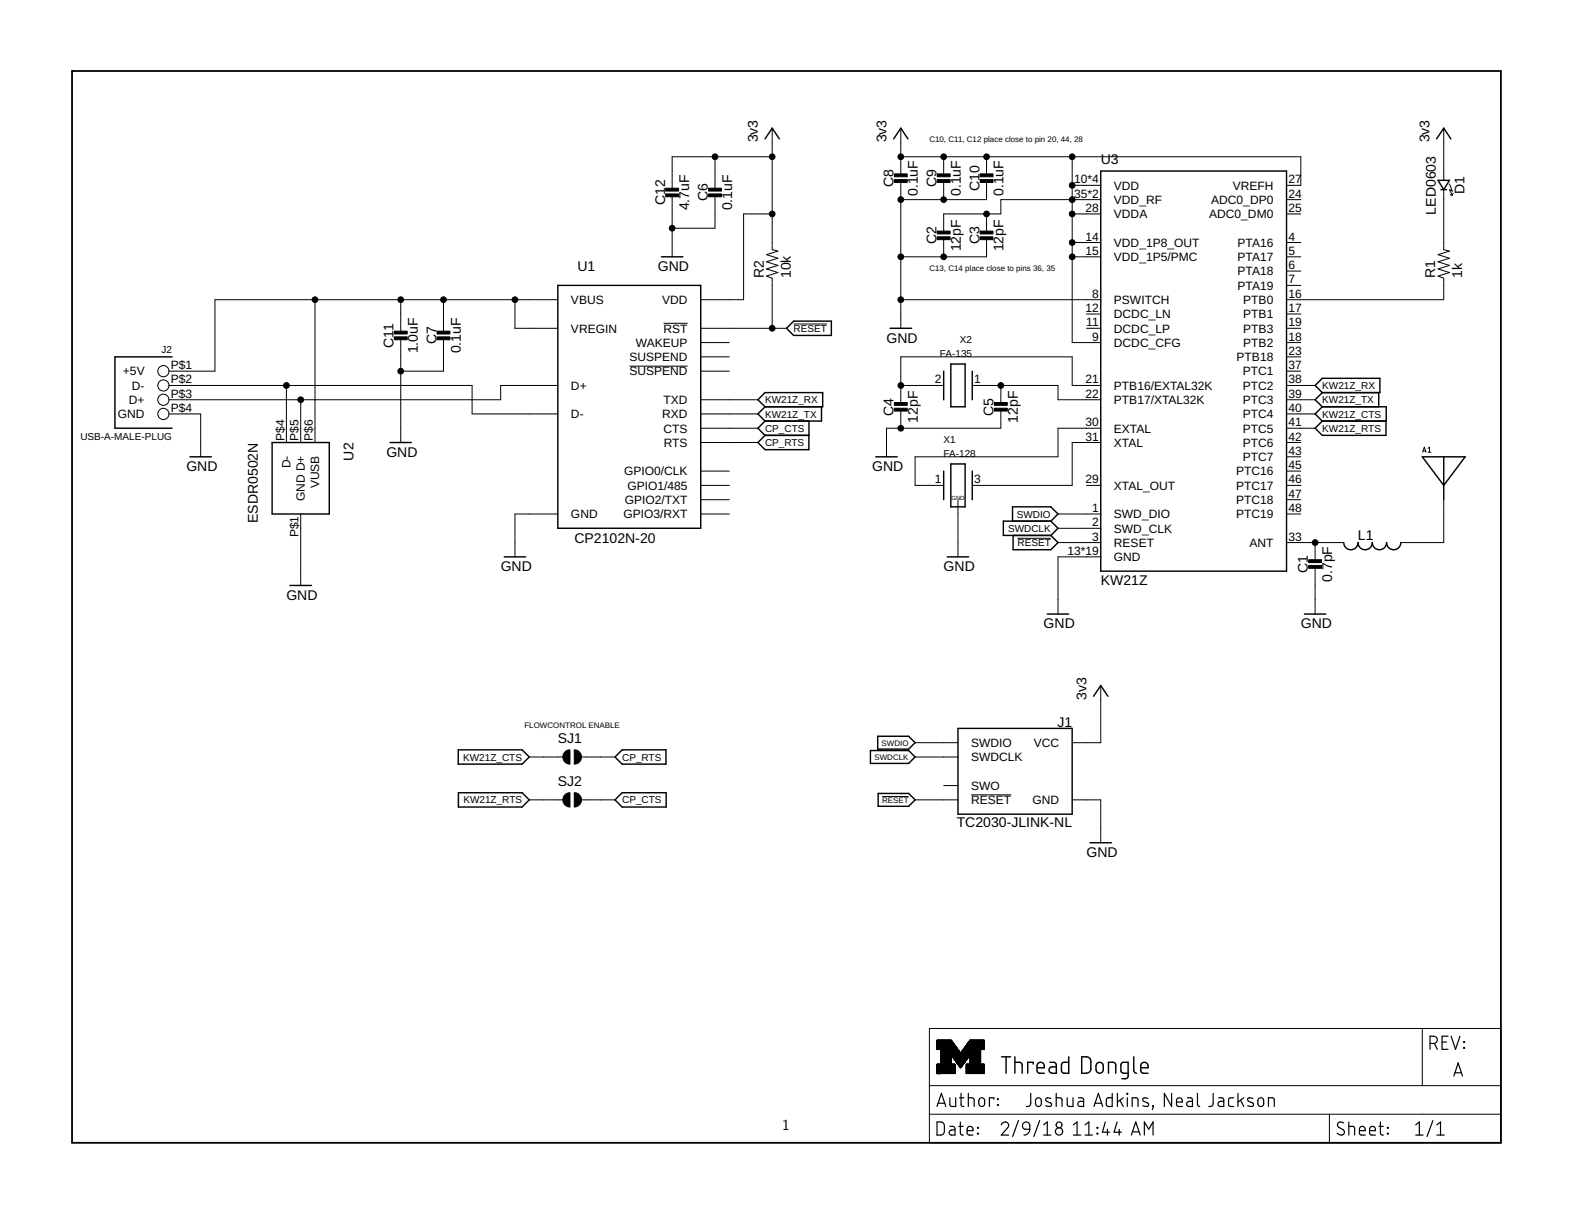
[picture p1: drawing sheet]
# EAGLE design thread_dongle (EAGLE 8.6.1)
AUTHOR: Joshua Adkins, Neal Jackson; REV: A; TITLE: Thread Dongle
FRAME1 (LETTER_L_UMICH): HEIGHT: 8.5in; WIDTH: 11in

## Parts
A1  AH212M  [AH212M]
C1  0.7pF  CAPACITOR0402_CAP  [0402_CAP]
C2  12pF  CAPACITOR0402_CAP  [0402_CAP]
C3  12pF  CAPACITOR0402_CAP  [0402_CAP]
C4  12pF  CAPACITOR0402_CAP  [0402_CAP]
C5  12pF  CAPACITOR0402_CAP  [0402_CAP]
C6  0.1uF  CAPACITOR0402_CAP  [0402_CAP]
C7  0.1uF  CAPACITOR0402_CAP  [0402_CAP]
C8  0.1uF  CAPACITOR0402_CAP  [0402_CAP]
C9  0.1uF  CAPACITOR0402_CAP  [0402_CAP]
C10  0.1uF  CAPACITOR0402_CAP  [0402_CAP]
C11  1.0uF  CAPACITOR0402_CAP  [0402_CAP]
C12  4.7uF  CAPACITOR0402_CAP  [0402_CAP]
D1  LED0603  [LED-0603]
J1  TC2030-JLINK-NL  [TC2030-IDC-NL]
J2  USB-A-MALE-PLUG  [USB_A_MALE_PLUG_CUI_UP2-AH]
L1  INDUCTOR0402  [0402_CAP]
R1  1k  RESISTOR0402_RES  [0402_RES]
R2  10k  RESISTOR0402_RES  [0402_RES]
SJ1  SOLDERJUMPERNC  [SJ_2S_SMALL]
SJ2  SOLDERJUMPERNC  [SJ_2S_SMALL]
U1  CP2102N-20  [QFN-20-3MM]
U2  ESDR0502N  [UDFN-6]
U3  KW21Z  [LAMINATE-QFN-48-7MM]
X1  FA-128  [FA-128]
X2  FA-135  [FC-135]

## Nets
5V: C7.1 C11.1 J2.P$1(+5V) U1.7(VREGIN) U1.8(VBUS) U2.P$6(VUSB)
!RESET: J1.3(!RESET) R2.1 U1.9(!RST) U3.3(RESET)
CP_CTS: SJ2.2 U1.15(CTS)
CP_RTS: SJ1.2 U1.16(RTS)
D+: J2.P$3(D+) U1.4(D+) U2.P$5(D+)
D-: J2.P$2(D-) U1.5(D-) U2.P$4(D-)
GND: C1.2 C2.2 C3.2 C4.2 C5.2 C6.2 C7.2 C8.2 C9.2 C10.2 C11.2 C12.2 J1.5(GND) J2.P$4(GND) U1.3(GND) U1.12(GND) U1.P$1(GND) U2.P$1(GND) U3.8(PSWITCH) U3.13(GND) U3.26(GND) U3.34(GND) U3.49(GND) U3.50(GND) U3.51(GND) U3.52(GND) U3.53(GND) U3.54(GND) U3.55(GND) U3.56(GND) U3.57(GND) U3.58(GND) U3.59(GND) U3.60(GND) U3.61(GND) U3.62(GND) U3.63(GND) U3.64(GND) X1.2(GND) X1.4(GND)
KW21Z_CTS: SJ1.1 U3.40(PTC4)
KW21Z_RTS: SJ2.1 U3.41(PTC5)
KW21Z_RX: U1.18(TXD) U3.38(PTC2)
KW21Z_TX: U1.17(RXD) U3.39(PTC3)
N$1: C4.1 U3.21(PTB16/EXTAL32K) X2.2
N$2: C5.1 U3.22(PTB17/XTAL32K) X2.1
N$3: U3.31(XTAL) X1.3
N$7: D1.C(CATHODE) R1.2
N$8: R1.1 U3.16(PTB0)
N$12: U3.30(EXTAL) X1.1
N$13: C1.1 L1.2 U3.33(ANT)
N$16: A1.P1(ANTENNA) L1.1
SWDCLK: J1.4(SWDCLK) U3.2(SWD_CLK)
SWDIO: J1.2(SWDIO) U3.1(SWD_DIO)
VCC: C2.1 C3.1 C6.1 C8.1 C9.1 C10.1 C12.1 D1.A(ANODE) J1.1(VCC) R2.2 U1.6(VDD) U3.9(DCDC_CFG) U3.10(VDD) U3.14(VDD_1P8_OUT) U3.15(VDD_1P5/PMC) U3.20(VDD) U3.27(VREFH) U3.28(VDDA) U3.32(VDD) U3.35(VDD_RF) U3.36(VDD_RF) U3.44(VDD) ; supply symbol labelled 3v3
Unconnected: J1.6(SWO) U1.1(GPIO1/485) U1.2(GPIO0/CLK) U1.11(!SUSPEND) U1.13(WAKEUP) U1.14(SUSPEND) U1.19(GPIO3/RXT) U1.20(GPIO2/TXT) U3.4(PTA16) U3.5(PTA17) U3.6(PTA18) U3.7(PTA19) U3.11(DCDC_LP) U3.12(DCDC_LN) U3.17(PTB1) U3.18(PTB2) U3.19(PTB3) U3.23(PTB18/DAC0) U3.24(ADC0_DP0) U3.25(ADC0_DM0) U3.29(XTAL_OUT) U3.37(PTC1) U3.42(PTC6/XTAL_OUT_EN) U3.43(PTC7) U3.45(PTC16) U3.46(PTC17) U3.47(PTC18) U3.48(PTC19)

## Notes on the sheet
- C10, C11, C12 place close to pin 20, 44, 28
- C13, C14 place close to pins 36, 35
- FLOWCONTROL ENABLE
